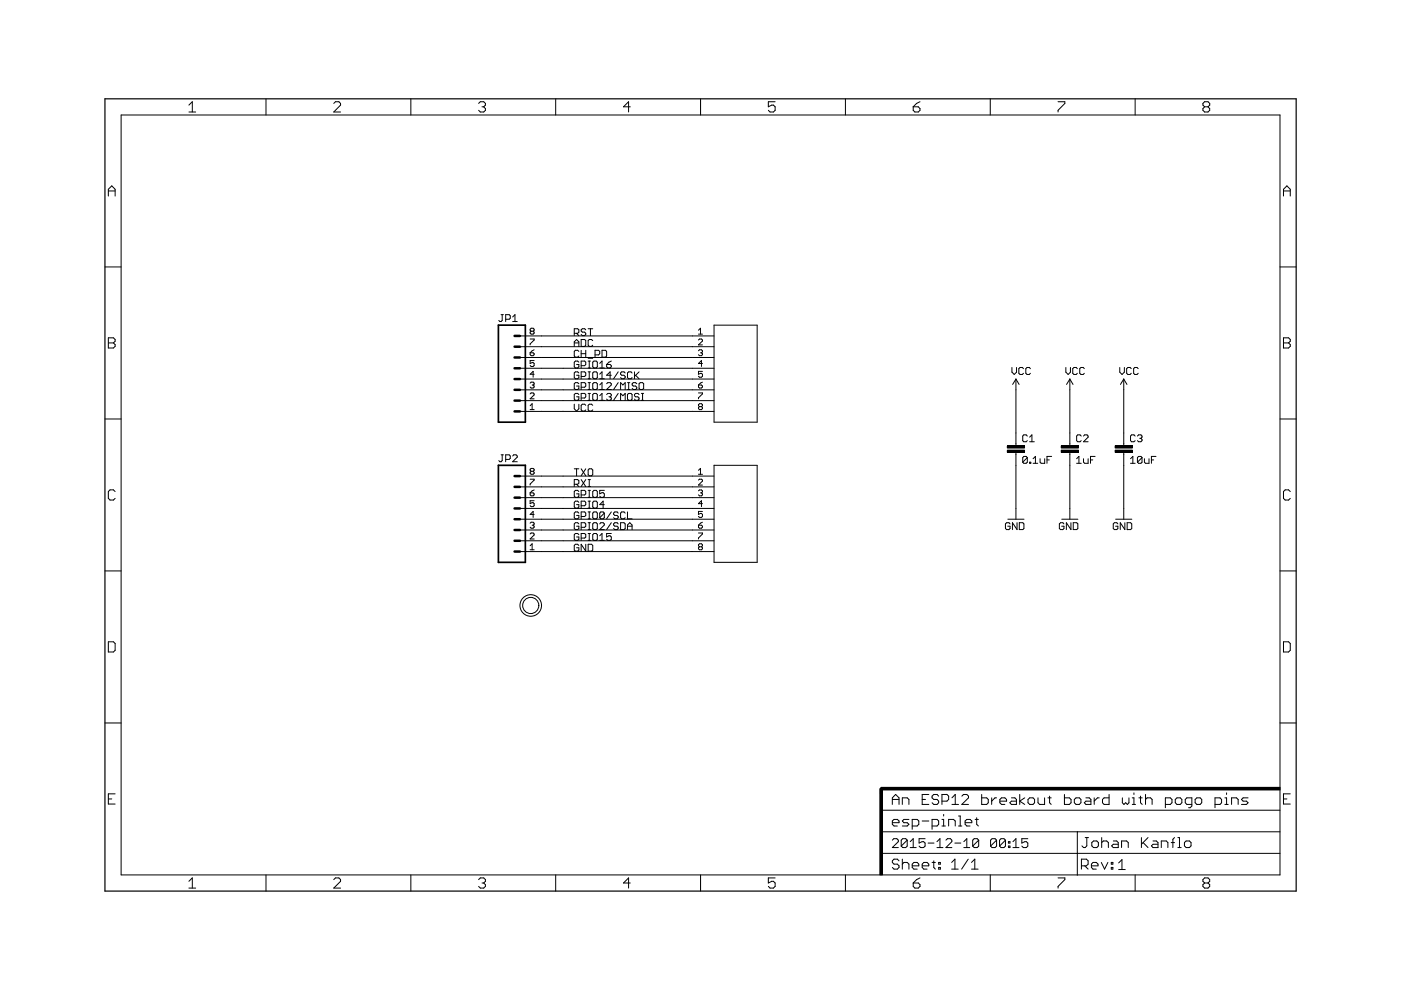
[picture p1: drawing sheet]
<?xml version="1.0" encoding="utf-8"?>
<!DOCTYPE eagle SYSTEM "eagle.dtd">
<!--
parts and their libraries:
SparkFun-Connectors: Licensing: Creative Commons ShareAlike 4.0 International - https://creativecommons.org/licenses/by-sa/4.0
microbuilder: This work is placed in the public domain, and may be freely used for commercial and non-commercial work with the following conditions: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
-->
<eagle version="6.5.0">
<drawing>
<settings>
<setting alwaysvectorfont="yes"/>
<setting verticaltext="up"/>
</settings>
<grid distance="0.1" unitdist="inch" unit="inch" style="lines" multiple="1" display="no" altdistance="0.01" altunitdist="inch" altunit="inch"/>
<schematic xreflabel="%F%N/%S.%C%R" xrefpart="/%S.%C%R">
<libraries>
<library name="SparkFun-Connectors">
<symbols>
<symbol name="M08">
<wire x1="1.27" y1="-10.16" x2="-5.08" y2="-10.16" width="0.4064" layer="94"/>
<wire x1="-1.27" y1="-2.54" x2="0" y2="-2.54" width="0.6096" layer="94"/>
<wire x1="-1.27" y1="-5.08" x2="0" y2="-5.08" width="0.6096" layer="94"/>
<wire x1="-1.27" y1="-7.62" x2="0" y2="-7.62" width="0.6096" layer="94"/>
<wire x1="-5.08" y1="12.7" x2="-5.08" y2="-10.16" width="0.4064" layer="94"/>
<wire x1="1.27" y1="-10.16" x2="1.27" y2="12.7" width="0.4064" layer="94"/>
<wire x1="-5.08" y1="12.7" x2="1.27" y2="12.7" width="0.4064" layer="94"/>
<wire x1="-1.27" y1="2.54" x2="0" y2="2.54" width="0.6096" layer="94"/>
<wire x1="-1.27" y1="0" x2="0" y2="0" width="0.6096" layer="94"/>
<wire x1="-1.27" y1="5.08" x2="0" y2="5.08" width="0.6096" layer="94"/>
<wire x1="-1.27" y1="7.62" x2="0" y2="7.62" width="0.6096" layer="94"/>
<wire x1="-1.27" y1="10.16" x2="0" y2="10.16" width="0.6096" layer="94"/>
<text x="-5.08" y="-12.7" size="1.778" layer="96">&gt;VALUE</text>
<text x="-5.08" y="13.462" size="1.778" layer="95">&gt;NAME</text>
<pin name="1" x="5.08" y="-7.62" visible="pad" length="middle" direction="pas" swaplevel="1" rot="R180"/>
<pin name="2" x="5.08" y="-5.08" visible="pad" length="middle" direction="pas" swaplevel="1" rot="R180"/>
<pin name="3" x="5.08" y="-2.54" visible="pad" length="middle" direction="pas" swaplevel="1" rot="R180"/>
<pin name="4" x="5.08" y="0" visible="pad" length="middle" direction="pas" swaplevel="1" rot="R180"/>
<pin name="5" x="5.08" y="2.54" visible="pad" length="middle" direction="pas" swaplevel="1" rot="R180"/>
<pin name="6" x="5.08" y="5.08" visible="pad" length="middle" direction="pas" swaplevel="1" rot="R180"/>
<pin name="7" x="5.08" y="7.62" visible="pad" length="middle" direction="pas" swaplevel="1" rot="R180"/>
<pin name="8" x="5.08" y="10.16" visible="pad" length="middle" direction="pas" swaplevel="1" rot="R180"/>
</symbol>
</symbols>
<devicesets>
<deviceset name="M08" prefix="JP" uservalue="yes">
<gates>
<gate name="G$1" symbol="M08" x="-2.54" y="0"/>
</gates>
<devices>
<device name="SILK_FEMALE_PTH" package="1X08">
<connects>
<connect gate="G$1" pin="1" pad="1"/>
<connect gate="G$1" pin="2" pad="2"/>
<connect gate="G$1" pin="3" pad="3"/>
<connect gate="G$1" pin="4" pad="4"/>
<connect gate="G$1" pin="5" pad="5"/>
<connect gate="G$1" pin="6" pad="6"/>
<connect gate="G$1" pin="7" pad="7"/>
<connect gate="G$1" pin="8" pad="8"/>
</connects>
<technologies>
<technology name="">
<attribute name="PROD_ID" value="CONN-08438"/>
</technology>
</technologies>
</device>
<device name="LOCK" package="1X08_LOCK">
<connects>
<connect gate="G$1" pin="1" pad="1"/>
<connect gate="G$1" pin="2" pad="2"/>
<connect gate="G$1" pin="3" pad="3"/>
<connect gate="G$1" pin="4" pad="4"/>
<connect gate="G$1" pin="5" pad="5"/>
<connect gate="G$1" pin="6" pad="6"/>
<connect gate="G$1" pin="7" pad="7"/>
<connect gate="G$1" pin="8" pad="8"/>
</connects>
<technologies>
<technology name=""/>
</technologies>
</device>
<device name="LOCK_LONGPADS" package="1X08_LOCK_LONGPADS">
<connects>
<connect gate="G$1" pin="1" pad="1"/>
<connect gate="G$1" pin="2" pad="2"/>
<connect gate="G$1" pin="3" pad="3"/>
<connect gate="G$1" pin="4" pad="4"/>
<connect gate="G$1" pin="5" pad="5"/>
<connect gate="G$1" pin="6" pad="6"/>
<connect gate="G$1" pin="7" pad="7"/>
<connect gate="G$1" pin="8" pad="8"/>
</connects>
<technologies>
<technology name=""/>
</technologies>
</device>
<device name="LONGPADS" package="1X08_LONGPADS">
<connects>
<connect gate="G$1" pin="1" pad="1"/>
<connect gate="G$1" pin="2" pad="2"/>
<connect gate="G$1" pin="3" pad="3"/>
<connect gate="G$1" pin="4" pad="4"/>
<connect gate="G$1" pin="5" pad="5"/>
<connect gate="G$1" pin="6" pad="6"/>
<connect gate="G$1" pin="7" pad="7"/>
<connect gate="G$1" pin="8" pad="8"/>
</connects>
<technologies>
<technology name=""/>
</technologies>
</device>
<device name="3.5MM-8" package="SCREWTERMINAL-3.5MM-8">
<connects>
<connect gate="G$1" pin="1" pad="1"/>
<connect gate="G$1" pin="2" pad="2"/>
<connect gate="G$1" pin="3" pad="3"/>
<connect gate="G$1" pin="4" pad="4"/>
<connect gate="G$1" pin="5" pad="5"/>
<connect gate="G$1" pin="6" pad="6"/>
<connect gate="G$1" pin="7" pad="7"/>
<connect gate="G$1" pin="8" pad="8"/>
</connects>
<technologies>
<technology name=""/>
</technologies>
</device>
<device name="SMD-STRAIGHT-FEMALE" package="1X08_SMD">
<connects>
<connect gate="G$1" pin="1" pad="1"/>
<connect gate="G$1" pin="2" pad="2"/>
<connect gate="G$1" pin="3" pad="3"/>
<connect gate="G$1" pin="4" pad="4"/>
<connect gate="G$1" pin="5" pad="5"/>
<connect gate="G$1" pin="6" pad="6"/>
<connect gate="G$1" pin="7" pad="7"/>
<connect gate="G$1" pin="8" pad="8"/>
</connects>
<technologies>
<technology name="">
<attribute name="PROD_ID" value="CONN-10204"/>
</technology>
</technologies>
</device>
<device name="SMD-STRAIGHT-ALT-FEMALE" package="1X08_SMD_ALT">
<connects>
<connect gate="G$1" pin="1" pad="1"/>
<connect gate="G$1" pin="2" pad="2"/>
<connect gate="G$1" pin="3" pad="3"/>
<connect gate="G$1" pin="4" pad="4"/>
<connect gate="G$1" pin="5" pad="5"/>
<connect gate="G$1" pin="6" pad="6"/>
<connect gate="G$1" pin="7" pad="7"/>
<connect gate="G$1" pin="8" pad="8"/>
</connects>
<technologies>
<technology name="">
<attribute name="PROD_ID" value="CONN-10204"/>
</technology>
</technologies>
</device>
<device name="SMD-COMBO-FEMALE" package="1X08_SMD_COMBINED">
<connects>
<connect gate="G$1" pin="1" pad="1"/>
<connect gate="G$1" pin="2" pad="2"/>
<connect gate="G$1" pin="3" pad="3"/>
<connect gate="G$1" pin="4" pad="4"/>
<connect gate="G$1" pin="5" pad="5"/>
<connect gate="G$1" pin="6" pad="6"/>
<connect gate="G$1" pin="7" pad="7"/>
<connect gate="G$1" pin="8" pad="8"/>
</connects>
<technologies>
<technology name="">
<attribute name="PROD_ID" value="CONN-10204"/>
</technology>
</technologies>
</device>
<device name="BM08B-SRSS-TB" package="BM08B-SRSS-TB">
<connects>
<connect gate="G$1" pin="1" pad="1"/>
<connect gate="G$1" pin="2" pad="2"/>
<connect gate="G$1" pin="3" pad="3"/>
<connect gate="G$1" pin="4" pad="4"/>
<connect gate="G$1" pin="5" pad="5"/>
<connect gate="G$1" pin="6" pad="6"/>
<connect gate="G$1" pin="7" pad="7"/>
<connect gate="G$1" pin="8" pad="8"/>
</connects>
<technologies>
<technology name=""/>
</technologies>
</device>
<device name="SMD-MALE" package="1X08_SMD_MALE">
<connects>
<connect gate="G$1" pin="1" pad="1"/>
<connect gate="G$1" pin="2" pad="2"/>
<connect gate="G$1" pin="3" pad="3"/>
<connect gate="G$1" pin="4" pad="4"/>
<connect gate="G$1" pin="5" pad="5"/>
<connect gate="G$1" pin="6" pad="6"/>
<connect gate="G$1" pin="7" pad="7"/>
<connect gate="G$1" pin="8" pad="8"/>
</connects>
<technologies>
<technology name="">
<attribute name="PROD_ID" value="CONN-11292"/>
</technology>
</technologies>
</device>
<device name="NO_SILK_FEMALE_PTH" package="1X08_NO_SILK">
<connects>
<connect gate="G$1" pin="1" pad="1"/>
<connect gate="G$1" pin="2" pad="2"/>
<connect gate="G$1" pin="3" pad="3"/>
<connect gate="G$1" pin="4" pad="4"/>
<connect gate="G$1" pin="5" pad="5"/>
<connect gate="G$1" pin="6" pad="6"/>
<connect gate="G$1" pin="7" pad="7"/>
<connect gate="G$1" pin="8" pad="8"/>
</connects>
<technologies>
<technology name="">
<attribute name="PROD_ID" value="CONN-08438"/>
</technology>
</technologies>
</device>
<device name="NO_SILK" package="1X08_PIN1_NO_SILK">
<connects>
<connect gate="G$1" pin="1" pad="1"/>
<connect gate="G$1" pin="2" pad="2"/>
<connect gate="G$1" pin="3" pad="3"/>
<connect gate="G$1" pin="4" pad="4"/>
<connect gate="G$1" pin="5" pad="5"/>
<connect gate="G$1" pin="6" pad="6"/>
<connect gate="G$1" pin="7" pad="7"/>
<connect gate="G$1" pin="8" pad="8"/>
</connects>
<technologies>
<technology name=""/>
</technologies>
</device>
<device name="" package="1X08_ROUND">
<connects>
<connect gate="G$1" pin="1" pad="1"/>
<connect gate="G$1" pin="2" pad="2"/>
<connect gate="G$1" pin="3" pad="3"/>
<connect gate="G$1" pin="4" pad="4"/>
<connect gate="G$1" pin="5" pad="5"/>
<connect gate="G$1" pin="6" pad="6"/>
<connect gate="G$1" pin="7" pad="7"/>
<connect gate="G$1" pin="8" pad="8"/>
</connects>
<technologies>
<technology name=""/>
</technologies>
</device>
<device name="LOCK_NO_SILK" package="1X08_LOCK_NO_SILK">
<connects>
<connect gate="G$1" pin="1" pad="1"/>
<connect gate="G$1" pin="2" pad="2"/>
<connect gate="G$1" pin="3" pad="3"/>
<connect gate="G$1" pin="4" pad="4"/>
<connect gate="G$1" pin="5" pad="5"/>
<connect gate="G$1" pin="6" pad="6"/>
<connect gate="G$1" pin="7" pad="7"/>
<connect gate="G$1" pin="8" pad="8"/>
</connects>
<technologies>
<technology name=""/>
</technologies>
</device>
</devices>
</deviceset>
</devicesets>
</library>
<library name="SparkFun-Aesthetics">
<symbols>
<symbol name="VCC">
<wire x1="0.762" y1="1.27" x2="0" y2="2.54" width="0.254" layer="94"/>
<wire x1="0" y1="2.54" x2="-0.762" y2="1.27" width="0.254" layer="94"/>
<text x="-1.016" y="3.556" size="1.778" layer="96">&gt;VALUE</text>
<pin name="VCC" x="0" y="0" visible="off" length="short" direction="sup" rot="R90"/>
</symbol>
<symbol name="DGND">
<wire x1="-1.905" y1="0" x2="1.905" y2="0" width="0.254" layer="94"/>
<text x="-2.54" y="-2.54" size="1.778" layer="96">&gt;VALUE</text>
<pin name="GND" x="0" y="2.54" visible="off" length="short" direction="sup" rot="R270"/>
</symbol>
<symbol name="FR-A4L">
<rectangle x1="178.7652" y1="0" x2="179.3748" y2="20.32" layer="94"/>
<rectangle x1="225.7552" y1="-26.67" x2="226.3648" y2="67.31" layer="94" rot="R90"/>
<wire x1="225.29" y1="-0.1" x2="225.29" y2="5.08" width="0.1016" layer="94"/>
<wire x1="225.29" y1="5.08" x2="273.05" y2="5.08" width="0.1016" layer="94"/>
<wire x1="225.29" y1="5.08" x2="179.07" y2="5.08" width="0.1016" layer="94"/>
<wire x1="179.07" y1="10.16" x2="225.29" y2="10.16" width="0.1016" layer="94"/>
<wire x1="225.29" y1="10.16" x2="273.05" y2="10.16" width="0.1016" layer="94"/>
<wire x1="179.07" y1="15.24" x2="273.05" y2="15.24" width="0.1016" layer="94"/>
<wire x1="225.29" y1="5.08" x2="225.29" y2="10.16" width="0.1016" layer="94"/>
<wire x1="179.07" y1="19.05" x2="179.07" y2="20.32" width="0.6096" layer="94"/>
<wire x1="179.07" y1="20.32" x2="180.34" y2="20.32" width="0.6096" layer="94"/>
<text x="181.61" y="11.43" size="2.54" layer="94" font="vector">&gt;DRAWING_NAME</text>
<text x="181.61" y="6.35" size="2.286" layer="94" font="vector">&gt;LAST_DATE_TIME</text>
<text x="195.58" y="1.27" size="2.54" layer="94" font="vector">&gt;SHEET</text>
<text x="181.61" y="1.27" size="2.54" layer="94" font="vector">Sheet:</text>
<text x="181.61" y="16.51" size="2.54" layer="94" font="vector">&gt;CNAME</text>
<text x="226.16" y="1.27" size="2.54" layer="94" font="vector">Rev:</text>
<text x="226.26" y="6.35" size="2.54" layer="94" font="vector">&gt;DESIGNER</text>
<text x="234.92" y="1.17" size="2.54" layer="94" font="vector">&gt;CREVISION</text>
<frame x1="-3.81" y1="-3.81" x2="276.86" y2="182.88" columns="8" rows="5" layer="94"/>
</symbol>
</symbols>
<devicesets>
<deviceset name="VCC" prefix="SUPPLY">
<gates>
<gate name="G$1" symbol="VCC" x="0" y="0"/>
</gates>
<devices>
<device name="">
<technologies>
<technology name=""/>
</technologies>
</device>
</devices>
</deviceset>
<deviceset name="GND" prefix="GND">
<gates>
<gate name="1" symbol="DGND" x="0" y="0"/>
</gates>
<devices>
<device name="">
<technologies>
<technology name=""/>
</technologies>
</device>
</devices>
</deviceset>
<deviceset name="FRAME-A4L" prefix="FRAME">
<gates>
<gate name="G$1" symbol="FR-A4L" x="0" y="0"/>
</gates>
<devices>
<device name="">
<technologies>
<technology name=""/>
</technologies>
</device>
</devices>
</deviceset>
</devicesets>
</library>
<library name="SparkFun-Capacitors">
<symbols>
<symbol name="CAP">
<wire x1="0" y1="2.54" x2="0" y2="2.032" width="0.1524" layer="94"/>
<wire x1="0" y1="0" x2="0" y2="0.508" width="0.1524" layer="94"/>
<text x="1.524" y="2.921" size="1.778" layer="95">&gt;NAME</text>
<text x="1.524" y="-2.159" size="1.778" layer="96">&gt;VALUE</text>
<rectangle x1="-2.032" y1="0.508" x2="2.032" y2="1.016" layer="94"/>
<rectangle x1="-2.032" y1="1.524" x2="2.032" y2="2.032" layer="94"/>
<pin name="1" x="0" y="5.08" visible="off" length="short" direction="pas" swaplevel="1" rot="R270"/>
<pin name="2" x="0" y="-2.54" visible="off" length="short" direction="pas" swaplevel="1" rot="R90"/>
</symbol>
</symbols>
<devicesets>
<deviceset name="CAP" prefix="C" uservalue="yes">
<gates>
<gate name="G$1" symbol="CAP" x="0" y="0"/>
</gates>
<devices>
<device name="PTH" package="CAP-PTH-SMALL">
<connects>
<connect gate="G$1" pin="1" pad="1"/>
<connect gate="G$1" pin="2" pad="2"/>
</connects>
<technologies>
<technology name=""/>
</technologies>
</device>
<device name="PTH2" package="CAP-PTH-SMALL2">
<connects>
<connect gate="G$1" pin="1" pad="1"/>
<connect gate="G$1" pin="2" pad="2"/>
</connects>
<technologies>
<technology name=""/>
</technologies>
</device>
<device name="0805" package="0805">
<connects>
<connect gate="G$1" pin="1" pad="1"/>
<connect gate="G$1" pin="2" pad="2"/>
</connects>
<technologies>
<technology name=""/>
</technologies>
</device>
<device name="PTH3" package="CAP-PTH-LARGE">
<connects>
<connect gate="G$1" pin="1" pad="1"/>
<connect gate="G$1" pin="2" pad="2"/>
</connects>
<technologies>
<technology name=""/>
</technologies>
</device>
<device name="SMD" package="GRM43D">
<connects>
<connect gate="G$1" pin="1" pad="A"/>
<connect gate="G$1" pin="2" pad="C"/>
</connects>
<technologies>
<technology name=""/>
</technologies>
</device>
<device name="0603-CAP" package="0603-CAP">
<connects>
<connect gate="G$1" pin="1" pad="1"/>
<connect gate="G$1" pin="2" pad="2"/>
</connects>
<technologies>
<technology name=""/>
</technologies>
</device>
<device name="0402-CAP" package="0402-CAP">
<connects>
<connect gate="G$1" pin="1" pad="1"/>
<connect gate="G$1" pin="2" pad="2"/>
</connects>
<technologies>
<technology name=""/>
</technologies>
</device>
<device name="PTH1" package="CAP-PTH-5MM">
<connects>
<connect gate="G$1" pin="1" pad="1"/>
<connect gate="G$1" pin="2" pad="2"/>
</connects>
<technologies>
<technology name=""/>
</technologies>
</device>
<device name="_" package="AXIAL-5MM">
<connects>
<connect gate="G$1" pin="1" pad="P$1"/>
<connect gate="G$1" pin="2" pad="P$2"/>
</connects>
<technologies>
<technology name=""/>
</technologies>
</device>
<device name="1210" package="1210">
<connects>
<connect gate="G$1" pin="1" pad="1"/>
<connect gate="G$1" pin="2" pad="2"/>
</connects>
<technologies>
<technology name=""/>
</technologies>
</device>
<device name="1206" package="1206">
<connects>
<connect gate="G$1" pin="1" pad="1"/>
<connect gate="G$1" pin="2" pad="2"/>
</connects>
<technologies>
<technology name=""/>
</technologies>
</device>
<device name="ASMD" package="CTZ3">
<connects>
<connect gate="G$1" pin="1" pad="+"/>
<connect gate="G$1" pin="2" pad="-"/>
</connects>
<technologies>
<technology name=""/>
</technologies>
</device>
<device name="KIT" package="CAP-PTH-SMALL-KIT">
<connects>
<connect gate="G$1" pin="1" pad="1"/>
<connect gate="G$1" pin="2" pad="2"/>
</connects>
<technologies>
<technology name=""/>
</technologies>
</device>
<device name="EZ" package="CAP-PTH-SMALLEZ">
<connects>
<connect gate="G$1" pin="1" pad="1"/>
<connect gate="G$1" pin="2" pad="2"/>
</connects>
<technologies>
<technology name=""/>
</technologies>
</device>
</devices>
</deviceset>
</devicesets>
</library>
<library name="kanflo">
<symbols>
<symbol name="8X2MM_POGO_PIN">
<pin name="1" x="5.08" y="12.7" visible="pad" length="middle"/>
<pin name="2" x="5.08" y="10.16" visible="pad" length="middle"/>
<pin name="3" x="5.08" y="7.62" visible="pad" length="middle"/>
<pin name="4" x="5.08" y="5.08" visible="pad" length="middle"/>
<pin name="5" x="5.08" y="2.54" visible="pad" length="middle"/>
<pin name="6" x="5.08" y="0" visible="pad" length="middle"/>
<pin name="7" x="5.08" y="-2.54" visible="pad" length="middle"/>
<pin name="8" x="5.08" y="-5.08" visible="pad" length="middle"/>
<wire x1="10.16" y1="15.24" x2="20.32" y2="15.24" width="0.254" layer="94"/>
<wire x1="20.32" y1="15.24" x2="20.32" y2="-7.62" width="0.254" layer="94"/>
<wire x1="20.32" y1="-7.62" x2="10.16" y2="-7.62" width="0.254" layer="94"/>
<wire x1="10.16" y1="-7.62" x2="10.16" y2="15.24" width="0.254" layer="94"/>
</symbol>
</symbols>
<devicesets>
<deviceset name="82XMM_POGO_PIN" prefix="J">
<gates>
<gate name="G$1" symbol="8X2MM_POGO_PIN" x="-15.24" y="-2.54"/>
</gates>
<devices>
<device name="" package="8X2MM_POGO_PIN">
<connects>
<connect gate="G$1" pin="1" pad="1"/>
<connect gate="G$1" pin="2" pad="2"/>
<connect gate="G$1" pin="3" pad="3"/>
<connect gate="G$1" pin="4" pad="4"/>
<connect gate="G$1" pin="5" pad="5"/>
<connect gate="G$1" pin="6" pad="6"/>
<connect gate="G$1" pin="7" pad="7"/>
<connect gate="G$1" pin="8" pad="8"/>
</connects>
<technologies>
<technology name=""/>
</technologies>
</device>
</devices>
</deviceset>
</devicesets>
</library>
<library name="microbuilder">
<symbols>
<symbol name="MOUNTINGHOLE">
<circle x="0" y="0" radius="2.54" width="0.254" layer="94"/>
<circle x="0" y="0" radius="1.905" width="0.254" layer="94"/>
</symbol>
</symbols>
<devicesets>
<deviceset name="MOUNTINGHOLE">
<gates>
<gate name="G$1" symbol="MOUNTINGHOLE" x="0" y="0"/>
</gates>
<devices>
<device name="" package="MOUNTINGHOLE_3.0_PLATED">
<technologies>
<technology name=""/>
</technologies>
</device>
<device name="1.0" package="MOUNTINGHOLE_1.0_PLATED">
<technologies>
<technology name="">
<attribute name="BOM" value="EXCLUDE" constant="no"/>
</technology>
</technologies>
</device>
<device name="2.0" package="MOUNTINGHOLE_2.0_PLATED">
<technologies>
<technology name=""/>
</technologies>
</device>
<device name="3.0THIN" package="MOUNTINGHOLE_3.0_PLATEDTHIN">
<technologies>
<technology name=""/>
</technologies>
</device>
<device name="2.5" package="MOUNTINGHOLE_2.5_PLATED">
<technologies>
<technology name=""/>
</technologies>
</device>
<device name="2.5_THICK" package="MOUNTINGHOLE_2.5_PLATED_THICK">
<technologies>
<technology name=""/>
</technologies>
</device>
</devices>
</deviceset>
</devicesets>
</library>
</libraries>
<attributes>
<attribute name="CNAME" value="An ESP12 breakout board with pogo pins"/>
<attribute name="CREVISION" value="1"/>
<attribute name="DESIGNER" value="Johan Kanflo"/>
</attributes>
<variantdefs>
</variantdefs>
<classes>
<class number="0" name="default" width="0" drill="0">
</class>
</classes>
<parts>
<part name="C1" library="SparkFun-Capacitors" deviceset="CAP" device="0603-CAP" value="0.1uF"/>
<part name="SUPPLY8" library="SparkFun-Aesthetics" deviceset="VCC" device=""/>
<part name="GND9" library="SparkFun-Aesthetics" deviceset="GND" device=""/>
<part name="JP1" library="SparkFun-Connectors" deviceset="M08" device=""/>
<part name="JP2" library="SparkFun-Connectors" deviceset="M08" device=""/>
<part name="FRAME1" library="SparkFun-Aesthetics" deviceset="FRAME-A4L" device=""/>
<part name="C2" library="SparkFun-Capacitors" deviceset="CAP" device="0603-CAP" value="1uF"/>
<part name="C3" library="SparkFun-Capacitors" deviceset="CAP" device="0603-CAP" value="10uF"/>
<part name="SUPPLY12" library="SparkFun-Aesthetics" deviceset="VCC" device=""/>
<part name="GND11" library="SparkFun-Aesthetics" deviceset="GND" device=""/>
<part name="GND12" library="SparkFun-Aesthetics" deviceset="GND" device=""/>
<part name="SUPPLY13" library="SparkFun-Aesthetics" deviceset="VCC" device=""/>
<part name="U$2" library="kanflo" deviceset="82XMM_POGO_PIN" device=""/>
<part name="U$3" library="kanflo" deviceset="82XMM_POGO_PIN" device=""/>
<part name="U$6" library="microbuilder" deviceset="MOUNTINGHOLE" device="2.0"/>
</parts>
<sheets>
<sheet>
<plain>
</plain>
<instances>
<instance part="C1" gate="G$1" x="223.52" y="106.68"/>
<instance part="SUPPLY8" gate="G$1" x="223.52" y="121.92"/>
<instance part="GND9" gate="1" x="223.52" y="91.44"/>
<instance part="JP1" gate="G$1" x="106.68" y="124.46"/>
<instance part="JP2" gate="G$1" x="106.68" y="91.44"/>
<instance part="FRAME1" gate="G$1" x="12.7" y="7.62"/>
<instance part="C2" gate="G$1" x="236.22" y="106.68"/>
<instance part="C3" gate="G$1" x="248.92" y="106.68"/>
<instance part="SUPPLY12" gate="G$1" x="236.22" y="121.92"/>
<instance part="GND11" gate="1" x="236.22" y="91.44"/>
<instance part="GND12" gate="1" x="248.92" y="91.44"/>
<instance part="SUPPLY13" gate="G$1" x="248.92" y="121.92"/>
<instance part="U$2" gate="G$1" x="142.24" y="121.92"/>
<instance part="U$3" gate="G$1" x="142.24" y="88.9"/>
<instance part="U$6" gate="G$1" x="109.22" y="71.12"/>
</instances>
<busses>
</busses>
<nets>
<net name="RXI" class="0">
<segment>
<pinref part="JP2" gate="G$1" pin="7"/>
<wire x1="111.76" y1="99.06" x2="116.84" y2="99.06" width="0.1524" layer="91"/>
<label x="119.38" y="99.06" size="1.778" layer="95"/>
<pinref part="U$3" gate="G$1" pin="2"/>
<wire x1="147.32" y1="99.06" x2="116.84" y2="99.06" width="0.1524" layer="91"/>
</segment>
</net>
<net name="TXO" class="0">
<segment>
<pinref part="JP2" gate="G$1" pin="8"/>
<wire x1="111.76" y1="101.6" x2="116.84" y2="101.6" width="0.1524" layer="91"/>
<label x="119.38" y="101.6" size="1.778" layer="95"/>
<pinref part="U$3" gate="G$1" pin="1"/>
<wire x1="116.84" y1="101.6" x2="147.32" y2="101.6" width="0.1524" layer="91"/>
</segment>
</net>
<net name="GPIO0/SCL" class="0">
<segment>
<pinref part="JP2" gate="G$1" pin="4"/>
<wire x1="111.76" y1="91.44" x2="116.84" y2="91.44" width="0.1524" layer="91"/>
<label x="119.38" y="91.44" size="1.778" layer="95"/>
<pinref part="U$3" gate="G$1" pin="5"/>
<wire x1="116.84" y1="91.44" x2="147.32" y2="91.44" width="0.1524" layer="91"/>
</segment>
</net>
<net name="GPIO2/SDA" class="0">
<segment>
<pinref part="JP2" gate="G$1" pin="3"/>
<wire x1="111.76" y1="88.9" x2="116.84" y2="88.9" width="0.1524" layer="91"/>
<label x="119.38" y="88.9" size="1.778" layer="95"/>
<pinref part="U$3" gate="G$1" pin="6"/>
<wire x1="147.32" y1="88.9" x2="116.84" y2="88.9" width="0.1524" layer="91"/>
</segment>
</net>
<net name="GPIO13/MOSI" class="0">
<segment>
<pinref part="JP1" gate="G$1" pin="2"/>
<wire x1="111.76" y1="119.38" x2="116.84" y2="119.38" width="0.1524" layer="91"/>
<label x="119.38" y="119.38" size="1.778" layer="95"/>
<pinref part="U$2" gate="G$1" pin="7"/>
<wire x1="147.32" y1="119.38" x2="116.84" y2="119.38" width="0.1524" layer="91"/>
</segment>
</net>
<net name="GPIO12/MISO" class="0">
<segment>
<pinref part="JP1" gate="G$1" pin="3"/>
<wire x1="111.76" y1="121.92" x2="116.84" y2="121.92" width="0.1524" layer="91"/>
<label x="119.38" y="121.92" size="1.778" layer="95"/>
<pinref part="U$2" gate="G$1" pin="6"/>
<wire x1="116.84" y1="121.92" x2="147.32" y2="121.92" width="0.1524" layer="91"/>
</segment>
</net>
<net name="GPIO14/SCK" class="0">
<segment>
<pinref part="JP1" gate="G$1" pin="4"/>
<wire x1="111.76" y1="124.46" x2="116.84" y2="124.46" width="0.1524" layer="91"/>
<label x="119.38" y="124.46" size="1.778" layer="95"/>
<pinref part="U$2" gate="G$1" pin="5"/>
<wire x1="147.32" y1="124.46" x2="116.84" y2="124.46" width="0.1524" layer="91"/>
</segment>
</net>
<net name="GPIO16" class="0">
<segment>
<pinref part="JP1" gate="G$1" pin="5"/>
<wire x1="111.76" y1="127" x2="116.84" y2="127" width="0.1524" layer="91"/>
<label x="119.38" y="127" size="1.778" layer="95"/>
<pinref part="U$2" gate="G$1" pin="4"/>
<wire x1="116.84" y1="127" x2="147.32" y2="127" width="0.1524" layer="91"/>
</segment>
</net>
<net name="CH_PD" class="0">
<segment>
<pinref part="JP1" gate="G$1" pin="6"/>
<wire x1="111.76" y1="129.54" x2="147.32" y2="129.54" width="0.1524" layer="91"/>
<label x="119.38" y="129.54" size="1.778" layer="95"/>
<pinref part="U$2" gate="G$1" pin="3"/>
</segment>
</net>
<net name="ADC" class="0">
<segment>
<pinref part="JP1" gate="G$1" pin="7"/>
<wire x1="111.76" y1="132.08" x2="147.32" y2="132.08" width="0.1524" layer="91"/>
<label x="119.38" y="132.08" size="1.778" layer="95"/>
<pinref part="U$2" gate="G$1" pin="2"/>
</segment>
</net>
<net name="RST" class="0">
<segment>
<pinref part="JP1" gate="G$1" pin="8"/>
<wire x1="111.76" y1="134.62" x2="147.32" y2="134.62" width="0.1524" layer="91"/>
<label x="119.38" y="134.62" size="1.778" layer="95"/>
<pinref part="U$2" gate="G$1" pin="1"/>
</segment>
</net>
<net name="VCC" class="0">
<segment>
<pinref part="C1" gate="G$1" pin="1"/>
<wire x1="223.52" y1="111.76" x2="223.52" y2="121.92" width="0.1524" layer="91"/>
<pinref part="SUPPLY8" gate="G$1" pin="VCC"/>
</segment>
<segment>
<pinref part="JP1" gate="G$1" pin="1"/>
<wire x1="111.76" y1="116.84" x2="116.84" y2="116.84" width="0.1524" layer="91"/>
<label x="119.38" y="116.84" size="1.778" layer="95"/>
<pinref part="U$2" gate="G$1" pin="8"/>
<wire x1="116.84" y1="116.84" x2="147.32" y2="116.84" width="0.1524" layer="91"/>
</segment>
<segment>
<pinref part="SUPPLY13" gate="G$1" pin="VCC"/>
<pinref part="C3" gate="G$1" pin="1"/>
<wire x1="248.92" y1="121.92" x2="248.92" y2="111.76" width="0.1524" layer="91"/>
</segment>
<segment>
<pinref part="C2" gate="G$1" pin="1"/>
<pinref part="SUPPLY12" gate="G$1" pin="VCC"/>
<wire x1="236.22" y1="111.76" x2="236.22" y2="121.92" width="0.1524" layer="91"/>
</segment>
</net>
<net name="GND" class="0">
<segment>
<pinref part="C1" gate="G$1" pin="2"/>
<wire x1="223.52" y1="104.14" x2="223.52" y2="93.98" width="0.1524" layer="91"/>
<pinref part="GND9" gate="1" pin="GND"/>
</segment>
<segment>
<pinref part="JP2" gate="G$1" pin="1"/>
<wire x1="111.76" y1="83.82" x2="116.84" y2="83.82" width="0.1524" layer="91"/>
<label x="119.38" y="83.82" size="1.778" layer="95"/>
<pinref part="U$3" gate="G$1" pin="8"/>
<wire x1="147.32" y1="83.82" x2="116.84" y2="83.82" width="0.1524" layer="91"/>
</segment>
<segment>
<pinref part="C3" gate="G$1" pin="2"/>
<pinref part="GND12" gate="1" pin="GND"/>
<wire x1="248.92" y1="104.14" x2="248.92" y2="93.98" width="0.1524" layer="91"/>
</segment>
<segment>
<pinref part="C2" gate="G$1" pin="2"/>
<pinref part="GND11" gate="1" pin="GND"/>
<wire x1="236.22" y1="104.14" x2="236.22" y2="93.98" width="0.1524" layer="91"/>
</segment>
</net>
<net name="GPIO5" class="0">
<segment>
<pinref part="JP2" gate="G$1" pin="6"/>
<wire x1="111.76" y1="96.52" x2="116.84" y2="96.52" width="0.1524" layer="91"/>
<label x="119.38" y="96.52" size="1.778" layer="95"/>
<pinref part="U$3" gate="G$1" pin="3"/>
<wire x1="116.84" y1="96.52" x2="147.32" y2="96.52" width="0.1524" layer="91"/>
</segment>
</net>
<net name="GPIO4" class="0">
<segment>
<pinref part="JP2" gate="G$1" pin="5"/>
<wire x1="111.76" y1="93.98" x2="116.84" y2="93.98" width="0.1524" layer="91"/>
<label x="119.38" y="93.98" size="1.778" layer="95"/>
<pinref part="U$3" gate="G$1" pin="4"/>
<wire x1="147.32" y1="93.98" x2="116.84" y2="93.98" width="0.1524" layer="91"/>
</segment>
</net>
<net name="GPIO15" class="0">
<segment>
<pinref part="JP2" gate="G$1" pin="2"/>
<wire x1="111.76" y1="86.36" x2="116.84" y2="86.36" width="0.1524" layer="91"/>
<label x="119.38" y="86.36" size="1.778" layer="95"/>
<pinref part="U$3" gate="G$1" pin="7"/>
<wire x1="116.84" y1="86.36" x2="147.32" y2="86.36" width="0.1524" layer="91"/>
</segment>
</net>
</nets>
</sheet>
</sheets>
</schematic>
</drawing>
</eagle>
